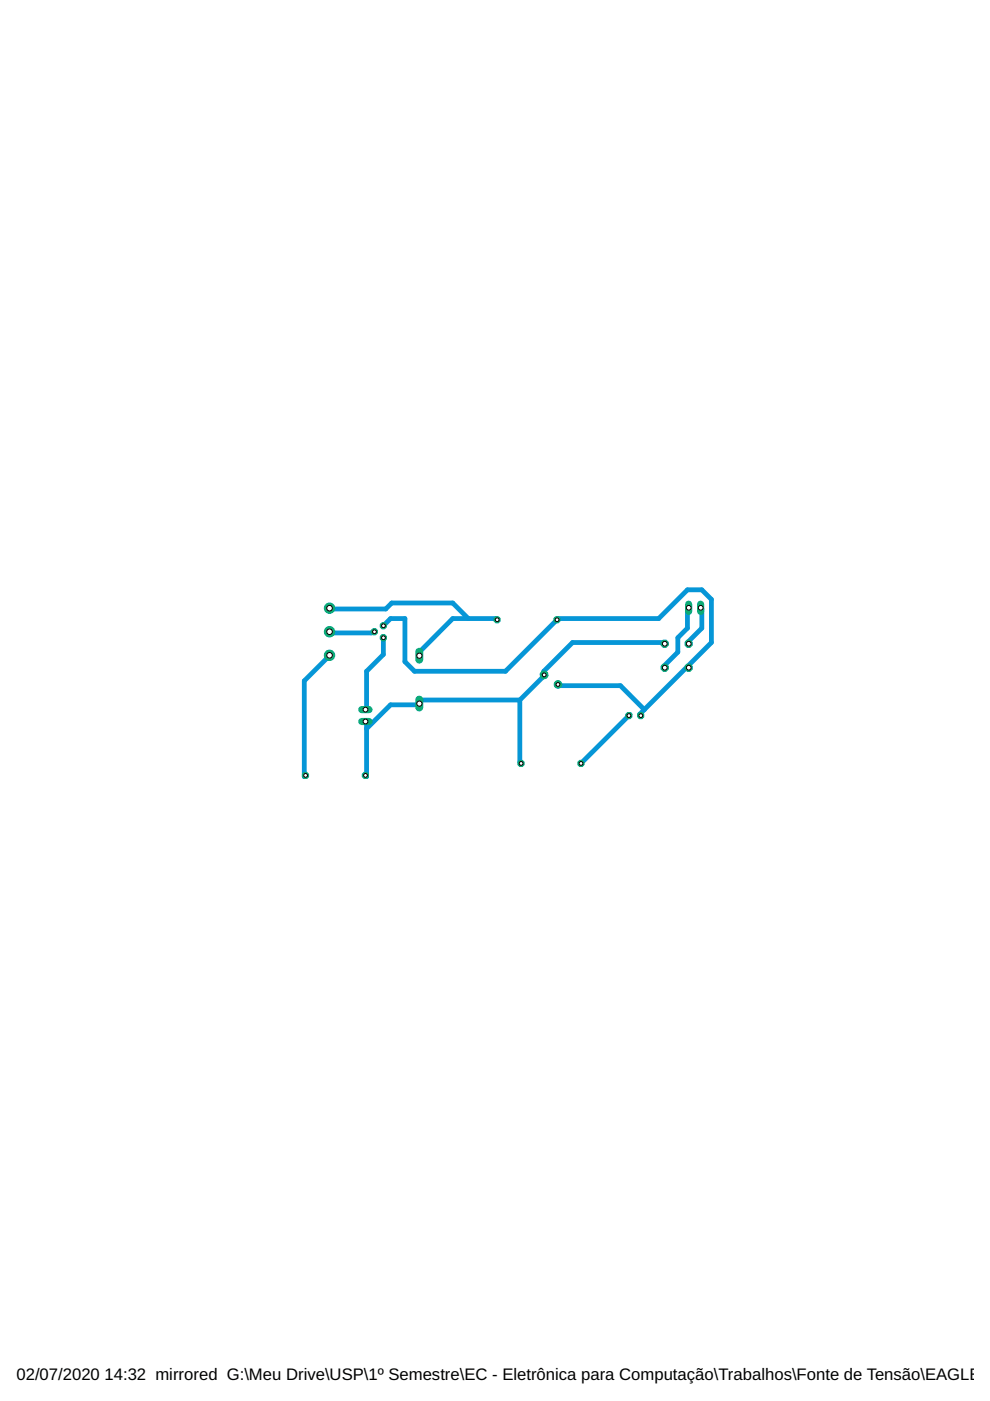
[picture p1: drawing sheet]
<svg xmlns="http://www.w3.org/2000/svg" width="210mm" height="297mm" viewBox="0 0 210 297" stroke-linecap="round" stroke-linejoin="round" font-family="sans-serif">
<g fill="none" stroke="#0696d7" stroke-width="1">
<path d="M69.8 138.9l-5.3 5.5v20.3l.3-.3M69.8 128.9l.8 .2h11.2l1.3-1.3h12.9l3.3 3.3M69.8 133.9l.8 .3h8.1l.7-.3M81.3 135.2v3.6l-3.6 3.5v8.2h-.2M81.3 132.7l1.5-1.6h3.1v9.2l2 2h19.3l11.1-11.2h21.4l6.1-6h3l2 2v9.1l-15.2 15.3 .2 .2M105.4 131.4l-.3-.3h-9.1l-7.1 7.2v.7M140.9 136.5l-.2-.3h-19.3l-6.1 6.1v1l-5.1 5.1M146 128.9l-.2 .2v4.1l-2.1 2v3.1l-3 3 .2 .3M148.5 128.9l.3 .2v4.1l-3 3 .2 .3M77.5 153l.2 .5v11.2l-.2-.3M110.2 148.4h-21.3v1h-6.1l-5.1 5.1M110.2 148.4v13.2l.3 .3"/>
<path d="M118.3 145.1v.3h13.3l5 5.1M133.6 151.5l-10.4 10.4M145.8 141.3l.2 .3"/>
</g>
<circle cx="146" cy="141.6" r=".83" fill="#0dab76" stroke="#0dab76" stroke-width=".21"/>
<circle cx="146" cy="141.6" r=".51" fill="#fff" stroke="#000" stroke-width=".21"/>
<circle cx="140.9" cy="141.6" r=".83" fill="#0dab76" stroke="#0dab76" stroke-width=".21"/>
<circle cx="140.9" cy="141.6" r=".51" fill="#fff" stroke="#000" stroke-width=".21"/>
<circle cx="140.9" cy="136.5" r=".83" fill="#0dab76" stroke="#0dab76" stroke-width=".21"/>
<circle cx="140.9" cy="136.5" r=".51" fill="#fff" stroke="#000" stroke-width=".21"/>
<circle cx="146" cy="136.5" r=".83" fill="#0dab76" stroke="#0dab76" stroke-width=".21"/>
<circle cx="146" cy="136.5" r=".51" fill="#fff" stroke="#000" stroke-width=".21"/>
<circle cx="115.4" cy="143.1" r=".87" fill="#0dab76" stroke="#0dab76" stroke-width=".21"/>
<circle cx="115.4" cy="143.1" r=".4" fill="#fff" stroke="#000" stroke-width=".21"/>
<circle cx="118.3" cy="145.1" r=".8" fill="#0dab76" stroke="#0dab76" stroke-width=".21"/>
<circle cx="118.3" cy="145.1" r=".4" fill="#fff" stroke="#000" stroke-width=".21"/>
<path d="M88.9 138.2v1.6" fill="none" stroke="#0dab76" stroke-width="1.7"/>
<circle cx="88.9" cy="139" r=".55" fill="#fff" stroke="#000" stroke-width=".21"/>
<path d="M88.9 148.3v1.7" fill="none" stroke="#0dab76" stroke-width="1.7"/>
<circle cx="88.9" cy="149.2" r=".55" fill="#fff" stroke="#000" stroke-width=".21"/>
<path d="M148.5 128.1v1.5" fill="none" stroke="#0dab76" stroke-width="1.5"/>
<circle cx="148.6" cy="128.9" r=".51" fill="#fff" stroke="#000" stroke-width=".21"/>
<path d="M146 128.1v1.5" fill="none" stroke="#0dab76" stroke-width="1.5"/>
<circle cx="146" cy="128.9" r=".51" fill="#fff" stroke="#000" stroke-width=".21"/>
<path d="M76.7 150.5h1.5" fill="none" stroke="#0dab76" stroke-width="1.5"/>
<circle cx="77.5" cy="150.5" r=".51" fill="#fff" stroke="#000" stroke-width=".21"/>
<path d="M76.7 153h1.5" fill="none" stroke="#0dab76" stroke-width="1.5"/>
<circle cx="77.5" cy="153" r=".51" fill="#fff" stroke="#000" stroke-width=".21"/>
<circle cx="135.8" cy="151.7" r=".71" fill="#0dab76" stroke="#0dab76" stroke-width=".21"/>
<circle cx="135.9" cy="151.7" r=".4" fill="#fff" stroke="#000" stroke-width=".21"/>
<circle cx="133.3" cy="151.7" r=".71" fill="#0dab76" stroke="#0dab76" stroke-width=".21"/>
<circle cx="133.3" cy="151.7" r=".4" fill="#fff" stroke="#000" stroke-width=".21"/>
<circle cx="64.8" cy="164.4" r=".71" fill="#0dab76" stroke="#0dab76" stroke-width=".21"/>
<circle cx="64.8" cy="164.4" r=".4" fill="#fff" stroke="#000" stroke-width=".21"/>
<circle cx="77.5" cy="164.4" r=".71" fill="#0dab76" stroke="#0dab76" stroke-width=".21"/>
<circle cx="77.5" cy="164.4" r=".4" fill="#fff" stroke="#000" stroke-width=".21"/>
<circle cx="110.5" cy="161.9" r=".71" fill="#0dab76" stroke="#0dab76" stroke-width=".21"/>
<circle cx="110.5" cy="161.9" r=".4" fill="#fff" stroke="#000" stroke-width=".21"/>
<circle cx="123.2" cy="161.9" r=".71" fill="#0dab76" stroke="#0dab76" stroke-width=".21"/>
<circle cx="123.2" cy="161.9" r=".4" fill="#fff" stroke="#000" stroke-width=".21"/>
<circle cx="118.1" cy="131.4" r=".71" fill="#0dab76" stroke="#0dab76" stroke-width=".21"/>
<circle cx="118.1" cy="131.4" r=".4" fill="#fff" stroke="#000" stroke-width=".21"/>
<circle cx="105.4" cy="131.4" r=".71" fill="#0dab76" stroke="#0dab76" stroke-width=".21"/>
<circle cx="105.4" cy="131.4" r=".4" fill="#fff" stroke="#000" stroke-width=".21"/>
<circle cx="69.9" cy="138.9" r="1.1" fill="#0dab76" stroke="#0dab76" stroke-width=".21"/>
<circle cx="69.9" cy="138.9" r=".59" fill="#fff" stroke="#000" stroke-width=".21"/>
<circle cx="69.9" cy="133.9" r="1.1" fill="#0dab76" stroke="#0dab76" stroke-width=".21"/>
<circle cx="69.9" cy="133.9" r=".59" fill="#fff" stroke="#000" stroke-width=".21"/>
<circle cx="69.9" cy="128.9" r="1.1" fill="#0dab76" stroke="#0dab76" stroke-width=".21"/>
<circle cx="69.9" cy="128.9" r=".59" fill="#fff" stroke="#000" stroke-width=".21"/>
<circle cx="81.3" cy="135.2" r=".71" fill="#0dab76" stroke="#0dab76" stroke-width=".21"/>
<circle cx="81.3" cy="135.2" r=".4" fill="#fff" stroke="#000" stroke-width=".21"/>
<circle cx="79.4" cy="133.9" r=".71" fill="#0dab76" stroke="#0dab76" stroke-width=".21"/>
<circle cx="79.4" cy="133.9" r=".4" fill="#fff" stroke="#000" stroke-width=".21"/>
<circle cx="81.3" cy="132.7" r=".71" fill="#0dab76" stroke="#0dab76" stroke-width=".21"/>
<circle cx="81.3" cy="132.7" r=".4" fill="#fff" stroke="#000" stroke-width=".21"/>
<g font-size="3.5">
<text x="3.5" y="292.5">02/07/2020</text>
<text x="22.2" y="292.5">14:32 mirrored G:\Meu Drive\USP\1º Semestre\EC - Eletrônica para Computação\Trabalhos\Fonte de Tensão\EAGLE\fo</text>
</g>
</svg>
